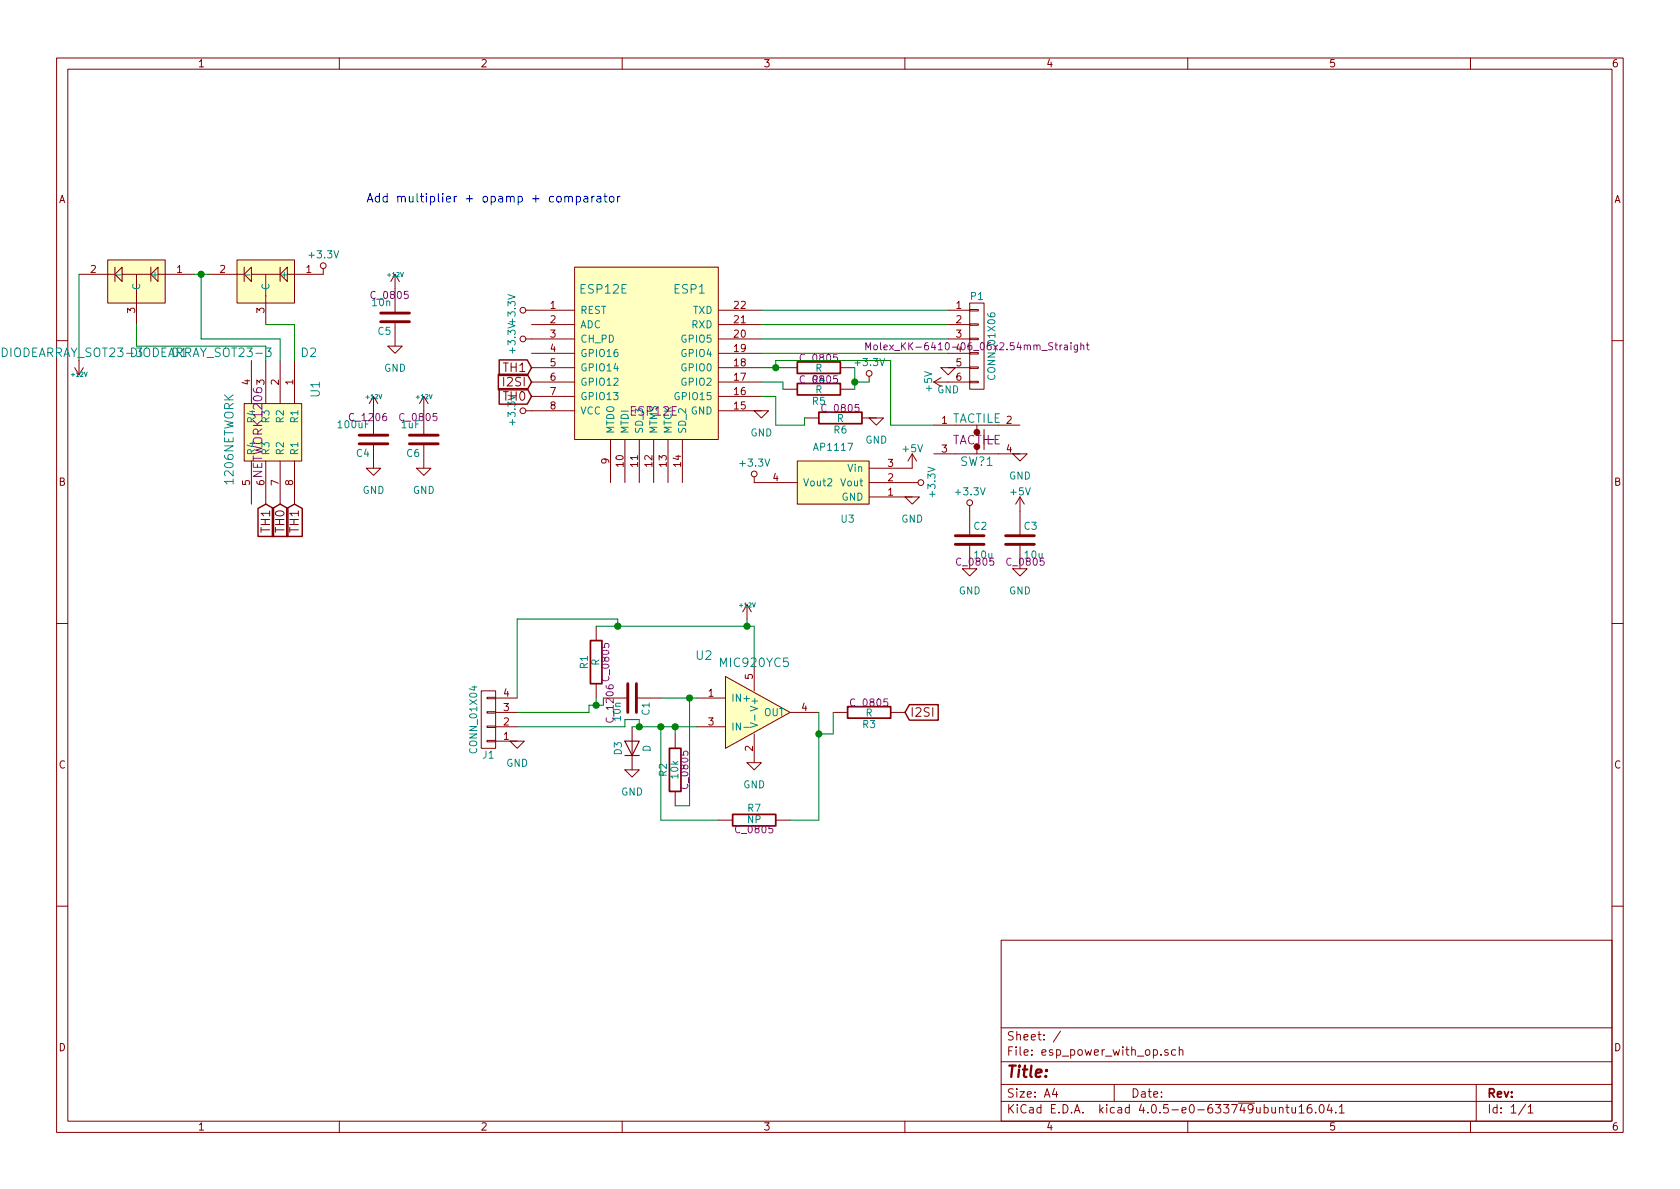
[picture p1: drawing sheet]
EESchema Schematic File Version 2
LIBS:esp_power_with_op-rescue
LIBS:power
LIBS:device
LIBS:transistors
LIBS:conn
LIBS:linear
LIBS:regul
LIBS:74xx
LIBS:cmos4000
LIBS:adc-dac
LIBS:memory
LIBS:xilinx
LIBS:microcontrollers
LIBS:dsp
LIBS:microchip
LIBS:analog_switches
LIBS:motorola
LIBS:texas
LIBS:intel
LIBS:audio
LIBS:interface
LIBS:digital-audio
LIBS:philips
LIBS:display
LIBS:cypress
LIBS:siliconi
LIBS:opto
LIBS:atmel
LIBS:contrib
LIBS:valves
LIBS:rs485-isl3170
LIBS:atmega48_88_168_328_tqfp32
LIBS:isol_adum1201brz
LIBS:LSM9DS1
LIBS:lm386
LIBS:mosfetx2vdfn8
LIBS:a4447sljtr
LIBS:microsd_1050270001
LIBS:lan8720a
LIBS:atx_power
LIBS:ap1117
LIBS:lis3mdl
LIBS:memi2c_m24m02-dr
LIBS:cap1128
LIBS:dmp2240udm
LIBS:um5k1ntr
LIBS:7805
LIBS:ltc2471cms
LIBS:crystal-4p
LIBS:npn-2222
LIBS:ds2438z
LIBS:esp8266ex
LIBS:l6470-powerso36
LIBS:opamp_mcp6001t
LIBS:mos_p_d2
LIBS:23lc1024
LIBS:avr_usb_3v3-cache
LIBS:pwrcnv_nxe1s0305mc-r7
LIBS:sp3010-04utg
LIBS:tlv320adc3101
LIBS:enc424j600
LIBS:tusb2077a
LIBS:tvs-2x
LIBS:xfrmr2x2
LIBS:mcp1803
LIBS:mos_n_w_diode
LIBS:jfet-n_sot-23
LIBS:mcp23008-soic
LIBS:max31855
LIBS:isl3177
LIBS:mcp23008-qfn
LIBS:adc-ltc2450
LIBS:opa832
LIBS:can_sn65hvd251qdrq1
LIBS:pusb2x4y
LIBS:mmpq2907a
LIBS:rn-cay16-f4
LIBS:ir2101
LIBS:ak5358b
LIBS:74hc390
LIBS:atmegaxu2
LIBS:ws_switch
LIBS:lsm9ds0
LIBS:nor-nc7sz02p5x
LIBS:5050RGB
LIBS:tcs3x7x
LIBS:attinyx5
LIBS:attinyx4
LIBS:74hc4067
LIBS:atmegax8pb
LIBS:lsm303d
LIBS:pnp-sot23
LIBS:diode-to-277-3
LIBS:pl140c
LIBS:mosfet-lfpak56
LIBS:tlv711
LIBS:resonator6smd
LIBS:bluetoothedpa
LIBS:ov2640_ribbon
LIBS:stm32f301
LIBS:2.4GHZ_2450FB15L0001
LIBS:7805to220
LIBS:mfrc522
LIBS:usb-prot-ip4220cz6
LIBS:tactile
LIBS:protect_ncp360snt1g
LIBS:ft600q
LIBS:l6470
LIBS:mpl3115a2
LIBS:4427
LIBS:BELFuse_Ethernet
LIBS:photomos
LIBS:ksz8081rn
LIBS:stm32f207
LIBS:stm32f303_32
LIBS:mosdriver_ncp5901bmntbg
LIBS:mag3110
LIBS:pfetsot223
LIBS:cyusb3012
LIBS:usb3-gsb443133hr
LIBS:tvs2-wurth-82400102
LIBS:atmel_kk
LIBS:mpu-9250
LIBS:usbmicrob-10118194-0001lf
LIBS:attiny441-qfn
LIBS:flipflop-sn74lvc1g175
LIBS:sp485cn
LIBS:stm32f303
LIBS:esp8266-wi07-6
LIBS:esp32
LIBS:mcp1824_ct
LIBS:pcb_bom
LIBS:halleffect-tcs20dlr
LIBS:ws2812b
LIBS:attiny441
LIBS:ms5611-01ba03
LIBS:25q40b
LIBS:bmp085
LIBS:neon14
LIBS:lvt-816s
LIBS:pfetwsmini6-f1-b
LIBS:esp12e
LIBS:network0606
LIBS:zener-sot23-3
LIBS:stm32f407_100
LIBS:mcp1804
LIBS:atmega1284rfr2
LIBS:ltv-846s
LIBS:bridge-MB2S-TP
LIBS:lsm303c
LIBS:mic550x-reg
LIBS:opto2-ltv-826s
LIBS:cp2104
LIBS:stbc08-battcharger
LIBS:tvs-bidirection
LIBS:6multi
LIBS:exb-a
LIBS:cd4021
LIBS:lsm9ds1
LIBS:ad9216
LIBS:1206network
LIBS:avr6pin
LIBS:bmp280
LIBS:opto-logic-tlp2361
LIBS:mma8653fc-accel
LIBS:lsm303dlhc
LIBS:hv9910c
LIBS:LNK3202
LIBS:choke
LIBS:dualopamp
LIBS:max3010x
LIBS:l6474
LIBS:esp_power_with_op-cache
EELAYER 25 0
EELAYER END
$Descr A4 11693 8268
encoding utf-8
Sheet 1 1
Title ""
Date ""
Rev ""
Comp ""
Comment1 ""
Comment2 ""
Comment3 ""
Comment4 ""
$EndDescr
$Comp
L ESP12E ESP1
U 1 1
P 4500 2600
F 0 "ESP1" H 4800 3200 60  0000 C CNN
F 1 "ESP12E" H 4200 3200 60  0000 C CNN
F 2 "ESP12E" H 4550 2350 60  0000 C CNN
F 3 "" H 4550 2350 60  0000 C CNN
	1    4500 2600
	1    0    0    -1  
$EndComp
$Comp
L AP1117-RESCUE-esp_power_with_op U3
U 1 1
P 5800 3350
F 0 "U3" H 5900 3100 50  0000 C CNN
F 1 "AP1117" H 5800 3600 50  0000 C CNN
F 2 "TO_SOT_Packages_SMD:SOT-223" H 5800 3000 50  0001 C CNN
F 3 "" H 5900 3100 50  0000 C CNN
	1    5800 3350
	1    0    0    -1  
$EndComp
$Comp
L GND-RESCUE-esp_power_with_op #PWR17
U 1 1
P 5300 2850
F 0 "#PWR17" H 5300 2600 50  0001 C CNN
F 1 "GND" H 5300 2700 50  0000 C CNN
F 2 "" H 5300 2850 50  0000 C CNN
F 3 "" H 5300 2850 50  0000 C CNN
	1    5300 2850
	1    0    0    -1  
$EndComp
$Comp
L GND-RESCUE-esp_power_with_op #PWR22
U 1 1
P 6350 3450
F 0 "#PWR22" H 6350 3200 50  0001 C CNN
F 1 "GND" H 6350 3300 50  0000 C CNN
F 2 "" H 6350 3450 50  0000 C CNN
F 3 "" H 6350 3450 50  0000 C CNN
	1    6350 3450
	1    0    0    -1  
$EndComp
$Comp
L +3.3V-RESCUE-esp_power_with_op #PWR21
U 1 1
P 6350 3350
F 0 "#PWR21" H 6350 3200 50  0001 C CNN
F 1 "+3.3V" H 6350 3490 50  0000 C CNN
F 2 "" H 6350 3350 50  0000 C CNN
F 3 "" H 6350 3350 50  0000 C CNN
	1    6350 3350
	0    1    1    0   
$EndComp
Wire Wire Line
	5300 2750 5400 2750
Wire Wire Line
	5400 2750 5400 2950
Wire Wire Line
	5400 2950 5600 2950
$Comp
L R-RESCUE-esp_power_with_op R6
U 1 1
P 5850 2900
F 0 "R6" V 5930 2900 50  0000 C CNN
F 1 "R" V 5850 2900 50  0000 C CNN
F 2 "C_0805" V 5780 2900 50  0000 C CNN
F 3 "" H 5850 2900 50  0000 C CNN
	1    5850 2900
	0    1    1    0   
$EndComp
Wire Wire Line
	6600 2150 5300 2150
Wire Wire Line
	5300 2250 6600 2250
Wire Wire Line
	6600 2350 5300 2350
Wire Wire Line
	5300 2450 6600 2450
$Comp
L TACTILE SW?1
U 1 1
P 6800 3050
F 0 "SW?1" H 6800 2900 60  0000 C CNN
F 1 "TACTILE" H 6800 3200 60  0000 C CNN
F 2 "TACTILE" H 6800 3050 60  0000 C CNN
F 3 "" H 6800 3050 60  0000 C CNN
	1    6800 3050
	1    0    0    -1  
$EndComp
$Comp
L R-RESCUE-esp_power_with_op R4
U 1 1
P 5700 2550
F 0 "R4" V 5780 2550 50  0000 C CNN
F 1 "R" V 5700 2550 50  0000 C CNN
F 2 "C_0805" V 5630 2550 50  0000 C CNN
F 3 "" H 5700 2550 50  0000 C CNN
	1    5700 2550
	0    1    1    0   
$EndComp
$Comp
L R-RESCUE-esp_power_with_op R5
U 1 1
P 5700 2700
F 0 "R5" V 5780 2700 50  0000 C CNN
F 1 "R" V 5700 2700 50  0000 C CNN
F 2 "C_0805" V 5630 2700 50  0000 C CNN
F 3 "" H 5700 2700 50  0000 C CNN
	1    5700 2700
	0    1    1    0   
$EndComp
Wire Wire Line
	5450 2700 5450 2650
Wire Wire Line
	5450 2650 5300 2650
Wire Wire Line
	5300 2550 5450 2550
Wire Wire Line
	5950 2550 5950 2700
$Comp
L +3.3V-RESCUE-esp_power_with_op #PWR18
U 1 1
P 6050 2650
F 0 "#PWR18" H 6050 2500 50  0001 C CNN
F 1 "+3.3V" H 6050 2790 50  0000 C CNN
F 2 "" H 6050 2650 50  0000 C CNN
F 3 "" H 6050 2650 50  0000 C CNN
	1    6050 2650
	1    0    0    -1  
$EndComp
Wire Wire Line
	6050 2650 5950 2650
Connection ~ 5950 2650
$Comp
L GND-RESCUE-esp_power_with_op #PWR19
U 1 1
P 6100 2900
F 0 "#PWR19" H 6100 2650 50  0001 C CNN
F 1 "GND" H 6100 2750 50  0000 C CNN
F 2 "" H 6100 2900 50  0000 C CNN
F 3 "" H 6100 2900 50  0000 C CNN
	1    6100 2900
	1    0    0    -1  
$EndComp
Wire Wire Line
	5400 2550 5400 2500
Wire Wire Line
	5400 2500 6200 2500
Wire Wire Line
	6200 2950 6500 2950
Connection ~ 5400 2550
$Comp
L GND-RESCUE-esp_power_with_op #PWR27
U 1 1
P 7100 3150
F 0 "#PWR27" H 7100 2900 50  0001 C CNN
F 1 "GND" H 7100 3000 50  0000 C CNN
F 2 "" H 7100 3150 50  0000 C CNN
F 3 "" H 7100 3150 50  0000 C CNN
	1    7100 3150
	1    0    0    -1  
$EndComp
$Comp
L CONN_01X06 P1
U 1 1
P 6800 2400
F 0 "P1" H 6800 2750 50  0000 C CNN
F 1 "CONN_01X06" V 6900 2400 50  0000 C CNN
F 2 "Molex_KK-6410-06_06x2.54mm_Straight" H 6800 2400 50  0000 C CNN
F 3 "" H 6800 2400 50  0000 C CNN
	1    6800 2400
	1    0    0    -1  
$EndComp
$Comp
L C-RESCUE-esp_power_with_op C2
U 1 1
P 6750 3750
F 0 "C2" H 6775 3850 50  0000 L CNN
F 1 "10u" H 6775 3650 50  0000 L CNN
F 2 "C_0805" H 6788 3600 50  0000 C CNN
F 3 "" H 6750 3750 50  0000 C CNN
	1    6750 3750
	1    0    0    -1  
$EndComp
$Comp
L C-RESCUE-esp_power_with_op C3
U 1 1
P 7100 3750
F 0 "C3" H 7125 3850 50  0000 L CNN
F 1 "10u" H 7125 3650 50  0000 L CNN
F 2 "C_0805" H 7138 3600 50  0000 C CNN
F 3 "" H 7100 3750 50  0000 C CNN
	1    7100 3750
	1    0    0    -1  
$EndComp
$Comp
L GND-RESCUE-esp_power_with_op #PWR26
U 1 1
P 6750 3950
F 0 "#PWR26" H 6750 3700 50  0001 C CNN
F 1 "GND" H 6750 3800 50  0000 C CNN
F 2 "" H 6750 3950 50  0000 C CNN
F 3 "" H 6750 3950 50  0000 C CNN
	1    6750 3950
	1    0    0    -1  
$EndComp
$Comp
L GND-RESCUE-esp_power_with_op #PWR29
U 1 1
P 7100 3950
F 0 "#PWR29" H 7100 3700 50  0001 C CNN
F 1 "GND" H 7100 3800 50  0000 C CNN
F 2 "" H 7100 3950 50  0000 C CNN
F 3 "" H 7100 3950 50  0000 C CNN
	1    7100 3950
	1    0    0    -1  
$EndComp
$Comp
L +3.3V-RESCUE-esp_power_with_op #PWR25
U 1 1
P 6750 3550
F 0 "#PWR25" H 6750 3400 50  0001 C CNN
F 1 "+3.3V" H 6750 3690 50  0000 C CNN
F 2 "" H 6750 3550 50  0000 C CNN
F 3 "" H 6750 3550 50  0000 C CNN
	1    6750 3550
	1    0    0    -1  
$EndComp
$Comp
L +5V #PWR28
U 1 1
P 7100 3550
F 0 "#PWR28" H 7100 3400 50  0001 C CNN
F 1 "+5V" H 7100 3690 50  0000 C CNN
F 2 "" H 7100 3550 50  0000 C CNN
F 3 "" H 7100 3550 50  0000 C CNN
	1    7100 3550
	1    0    0    -1  
$EndComp
$Comp
L +3.3V-RESCUE-esp_power_with_op #PWR15
U 1 1
P 3700 2850
F 0 "#PWR15" H 3700 2700 50  0001 C CNN
F 1 "+3.3V" H 3700 2990 50  0000 C CNN
F 2 "" H 3700 2850 50  0000 C CNN
F 3 "" H 3700 2850 50  0000 C CNN
	1    3700 2850
	0    -1   -1   0   
$EndComp
$Comp
L +3.3V-RESCUE-esp_power_with_op #PWR14
U 1 1
P 3700 2350
F 0 "#PWR14" H 3700 2200 50  0001 C CNN
F 1 "+3.3V" H 3700 2490 50  0000 C CNN
F 2 "" H 3700 2350 50  0000 C CNN
F 3 "" H 3700 2350 50  0000 C CNN
	1    3700 2350
	0    -1   -1   0   
$EndComp
$Comp
L +3.3V-RESCUE-esp_power_with_op #PWR13
U 1 1
P 3700 2150
F 0 "#PWR13" H 3700 2000 50  0001 C CNN
F 1 "+3.3V" H 3700 2290 50  0000 C CNN
F 2 "" H 3700 2150 50  0000 C CNN
F 3 "" H 3700 2150 50  0000 C CNN
	1    3700 2150
	0    -1   -1   0   
$EndComp
Text Notes 2550 1400 0    60   ~ 0
Add multiplier + opamp + comparator
Text GLabel 3700 2650 0    60   Input ~ 0
I2SI
$Comp
L DIODEARRAY_SOT23-3 D2
U 1 1
P 1850 1900
F 0 "D2" H 1550 2450 60  0000 C CNN
F 1 "DIODEARRAY_SOT23-3" H 2300 2450 60  0000 C CNN
F 2 "SOT-23" H 1850 1900 60  0001 C CNN
F 3 "" H 1850 1900 60  0001 C CNN
	1    1850 1900
	-1   0    0    1   
$EndComp
$Comp
L +3.3V-RESCUE-esp_power_with_op #PWR4
U 1 1
P 2250 1900
F 0 "#PWR4" H 2250 1750 50  0001 C CNN
F 1 "+3.3V" H 2250 2040 50  0000 C CNN
F 2 "" H 2250 1900 50  0000 C CNN
F 3 "" H 2250 1900 50  0000 C CNN
	1    2250 1900
	1    0    0    -1  
$EndComp
$Comp
L 1206NETWORK U1
U 1 1
P 1800 3000
F 0 "U1" H 1500 3400 60  0000 C CNN
F 1 "1206NETWORK" H 1850 2800 60  0000 C CNN
F 2 "NETWORK1206" H 1800 3000 60  0000 C CNN
F 3 "" H 1800 3000 60  0000 C CNN
	1    1800 3000
	0    1    1    0   
$EndComp
Text GLabel 3700 2550 0    60   Input ~ 0
TH1
Text GLabel 3700 2750 0    60   Input ~ 0
TH0
$Comp
L DIODEARRAY_SOT23-3 D1
U 1 1
P 950 1900
F 0 "D1" H 650 2450 60  0000 C CNN
F 1 "DIODEARRAY_SOT23-3" H 1400 2450 60  0000 C CNN
F 2 "SOT-23" H 950 1900 60  0001 C CNN
F 3 "" H 950 1900 60  0001 C CNN
	1    950  1900
	-1   0    0    1   
$EndComp
Wire Wire Line
	1350 1900 1450 1900
Wire Wire Line
	1400 1900 1400 2350
Connection ~ 1400 1900
Text GLabel 2050 3500 3    60   Input ~ 0
TH1
Text GLabel 1850 3500 3    60   Input ~ 0
TH1
Text GLabel 1950 3500 3    60   Input ~ 0
TH0
Wire Wire Line
	550  1900 550  2500
$Comp
L +12V #PWR1
U 1 1
P 550 2500
F 0 "#PWR1" H 550 2450 20  0001 C CNN
F 1 "+12V" H 550 2600 30  0000 C CNN
F 2 "" H 550 2500 60  0000 C CNN
F 3 "" H 550 2500 60  0000 C CNN
	1    550  2500
	-1   0    0    1   
$EndComp
Wire Wire Line
	950  2250 950  2400
Wire Wire Line
	950  2400 1850 2400
Wire Wire Line
	1850 2400 1850 2500
Wire Wire Line
	1400 2350 1950 2350
Wire Wire Line
	1950 2350 1950 2500
Wire Wire Line
	1850 2250 2050 2250
Wire Wire Line
	2050 2250 2050 2500
Text GLabel 6300 4950 2    60   Input ~ 0
I2SI
$Comp
L R-RESCUE-esp_power_with_op R3
U 1 1
P 6050 4950
F 0 "R3" V 6130 4950 50  0000 C CNN
F 1 "R" V 6050 4950 50  0000 C CNN
F 2 "C_0805" V 5980 4950 50  0000 C CNN
F 3 "" H 6050 4950 50  0000 C CNN
	1    6050 4950
	0    1    1    0   
$EndComp
$Comp
L MIC920YC5 U2
U 1 1
P 5250 4950
F 0 "U2" H 4900 5350 60  0000 C CNN
F 1 "MIC920YC5" H 5250 5300 60  0000 C CNN
F 2 "SOT-353_SC-70-5" H 5250 4900 60  0001 C CNN
F 3 "" H 5250 4900 60  0001 C CNN
	1    5250 4950
	1    0    0    -1  
$EndComp
$Comp
L R-RESCUE-esp_power_with_op R1
U 1 1
P 4150 4600
F 0 "R1" V 4230 4600 50  0000 C CNN
F 1 "R" V 4150 4600 50  0000 C CNN
F 2 "C_0805" V 4080 4600 50  0000 C CNN
F 3 "" H 4150 4600 50  0000 C CNN
	1    4150 4600
	-1   0    0    1   
$EndComp
Wire Wire Line
	4150 4350 5250 4350
Wire Wire Line
	5250 4350 5250 4600
Wire Wire Line
	4400 5050 4850 5050
$Comp
L GND-RESCUE-esp_power_with_op #PWR12
U 1 1
P 5250 5300
F 0 "#PWR12" H 5250 5050 50  0001 C CNN
F 1 "GND" H 5250 5150 50  0000 C CNN
F 2 "" H 5250 5300 50  0000 C CNN
F 3 "" H 5250 5300 50  0000 C CNN
	1    5250 5300
	1    0    0    -1  
$EndComp
$Comp
L +12V #PWR11
U 1 1
P 5200 4300
F 0 "#PWR11" H 5200 4250 20  0001 C CNN
F 1 "+12V" H 5200 4400 30  0000 C CNN
F 2 "" H 5200 4300 60  0000 C CNN
F 3 "" H 5200 4300 60  0000 C CNN
	1    5200 4300
	1    0    0    -1  
$EndComp
Wire Wire Line
	5200 4300 5200 4350
Connection ~ 5200 4350
$Comp
L D D3
U 1 1
P 4400 5200
F 0 "D3" H 4400 5300 50  0000 C CNN
F 1 "D" H 4400 5100 50  0000 C CNN
F 2 "C_1206" H 4400 5200 50  0001 C CNN
F 3 "" H 4400 5200 50  0001 C CNN
	1    4400 5200
	0    -1   -1   0   
$EndComp
$Comp
L GND-RESCUE-esp_power_with_op #PWR3
U 1 1
P 4400 5350
F 0 "#PWR3" H 4400 5100 50  0001 C CNN
F 1 "GND" H 4400 5200 50  0000 C CNN
F 2 "" H 4400 5350 50  0000 C CNN
F 3 "" H 4400 5350 50  0000 C CNN
	1    4400 5350
	1    0    0    -1  
$EndComp
Wire Wire Line
	3600 5050 4350 5050
Wire Wire Line
	4350 5050 4350 5000
Wire Wire Line
	4350 5000 4450 5000
Wire Wire Line
	4450 5000 4450 5050
Connection ~ 4450 5050
Wire Wire Line
	4100 4900 4100 4950
$Comp
L C-RESCUE-esp_power_with_op C1
U 1 1
P 4400 4850
F 0 "C1" H 4425 4950 50  0000 L CNN
F 1 "10n" H 4425 4750 50  0000 L CNN
F 2 "C_1206" H 4438 4700 50  0000 C CNN
F 3 "" H 4400 4850 50  0000 C CNN
	1    4400 4850
	0    1    1    0   
$EndComp
$Comp
L R-RESCUE-esp_power_with_op R2
U 1 1
P 4700 5350
F 0 "R2" V 4780 5350 50  0000 C CNN
F 1 "10k" V 4700 5350 50  0000 C CNN
F 2 "C_0805" V 4630 5350 50  0000 C CNN
F 3 "" H 4700 5350 50  0000 C CNN
	1    4700 5350
	-1   0    0    1   
$EndComp
Wire Wire Line
	4700 5050 4700 5100
Connection ~ 4700 5050
Wire Wire Line
	4700 5600 4800 5600
Wire Wire Line
	4800 5600 4800 4850
Wire Wire Line
	4600 4850 4850 4850
Connection ~ 4800 4850
Wire Wire Line
	4200 4900 4200 4850
Wire Wire Line
	4100 4900 4200 4900
Wire Wire Line
	4150 4850 4150 4900
Connection ~ 4150 4900
Wire Wire Line
	5600 2950 5600 2900
Wire Wire Line
	6200 2500 6200 2950
$Comp
L +3.3V-RESCUE-esp_power_with_op #PWR16
U 1 1
P 5250 3350
F 0 "#PWR16" H 5250 3200 50  0001 C CNN
F 1 "+3.3V" H 5250 3490 50  0000 C CNN
F 2 "" H 5250 3350 50  0000 C CNN
F 3 "" H 5250 3350 50  0000 C CNN
	1    5250 3350
	1    0    0    -1  
$EndComp
$Comp
L +5V #PWR20
U 1 1
P 6350 3250
F 0 "#PWR20" H 6350 3100 50  0001 C CNN
F 1 "+5V" H 6350 3390 50  0000 C CNN
F 2 "" H 6350 3250 50  0000 C CNN
F 3 "" H 6350 3250 50  0000 C CNN
	1    6350 3250
	1    0    0    -1  
$EndComp
$Comp
L GND-RESCUE-esp_power_with_op #PWR23
U 1 1
P 6600 2550
F 0 "#PWR23" H 6600 2300 50  0001 C CNN
F 1 "GND" H 6600 2400 50  0000 C CNN
F 2 "" H 6600 2550 50  0000 C CNN
F 3 "" H 6600 2550 50  0000 C CNN
	1    6600 2550
	1    0    0    -1  
$EndComp
$Comp
L +5V #PWR24
U 1 1
P 6600 2650
F 0 "#PWR24" H 6600 2500 50  0001 C CNN
F 1 "+5V" H 6600 2790 50  0000 C CNN
F 2 "" H 6600 2650 50  0000 C CNN
F 3 "" H 6600 2650 50  0000 C CNN
	1    6600 2650
	0    -1   -1   0   
$EndComp
$Comp
L CONN_01X04 J1
U 1 1
P 3400 5000
F 0 "J1" H 3400 5250 50  0000 C CNN
F 1 "CONN_01X04" V 3500 5000 50  0000 C CNN
F 2 "Molex_KK-6410-04_04x2.54mm_Straight" H 3400 5000 50  0001 C CNN
F 3 "" H 3400 5000 50  0001 C CNN
	1    3400 5000
	-1   0    0    1   
$EndComp
$Comp
L GND-RESCUE-esp_power_with_op #PWR2
U 1 1
P 3600 5150
F 0 "#PWR2" H 3600 4900 50  0001 C CNN
F 1 "GND" H 3600 5000 50  0000 C CNN
F 2 "" H 3600 5150 50  0000 C CNN
F 3 "" H 3600 5150 50  0000 C CNN
	1    3600 5150
	1    0    0    -1  
$EndComp
Wire Wire Line
	4100 4950 3600 4950
Wire Wire Line
	3600 4850 3600 4300
Wire Wire Line
	3600 4300 4300 4300
Wire Wire Line
	4300 4300 4300 4350
Connection ~ 4300 4350
$Comp
L R-RESCUE-esp_power_with_op R7
U 1 1
P 5250 5700
F 0 "R7" V 5330 5700 50  0000 C CNN
F 1 "NP" V 5250 5700 50  0000 C CNN
F 2 "C_0805" V 5180 5700 50  0000 C CNN
F 3 "" H 5250 5700 50  0000 C CNN
	1    5250 5700
	0    -1   -1   0   
$EndComp
Wire Wire Line
	4600 5050 4600 5700
Wire Wire Line
	4600 5700 5000 5700
Connection ~ 4600 5050
Wire Wire Line
	5500 5700 5700 5700
Wire Wire Line
	5700 5700 5700 4950
Wire Wire Line
	5700 5100 5800 5100
Wire Wire Line
	5800 5100 5800 4950
Connection ~ 5700 5100
$Comp
L +12V #PWR9
U 1 1
P 2950 2850
F 0 "#PWR9" H 2950 2800 20  0001 C CNN
F 1 "+12V" H 2950 2950 30  0000 C CNN
F 2 "" H 2950 2850 60  0000 C CNN
F 3 "" H 2950 2850 60  0000 C CNN
	1    2950 2850
	1    0    0    -1  
$EndComp
$Comp
L GND-RESCUE-esp_power_with_op #PWR10
U 1 1
P 2950 3250
F 0 "#PWR10" H 2950 3000 50  0001 C CNN
F 1 "GND" H 2950 3100 50  0000 C CNN
F 2 "" H 2950 3250 50  0000 C CNN
F 3 "" H 2950 3250 50  0000 C CNN
	1    2950 3250
	1    0    0    -1  
$EndComp
$Comp
L C-RESCUE-esp_power_with_op C6
U 1 1
P 2950 3050
F 0 "C6" H 2975 3150 50  0000 L CNN
F 1 "1uF" H 2975 2950 50  0000 L CNN
F 2 "C_0805" H 2988 2900 50  0000 C CNN
F 3 "" H 2950 3050 50  0000 C CNN
	1    2950 3050
	-1   0    0    1   
$EndComp
$Comp
L +12V #PWR5
U 1 1
P 2600 2850
F 0 "#PWR5" H 2600 2800 20  0001 C CNN
F 1 "+12V" H 2600 2950 30  0000 C CNN
F 2 "" H 2600 2850 60  0000 C CNN
F 3 "" H 2600 2850 60  0000 C CNN
	1    2600 2850
	1    0    0    -1  
$EndComp
$Comp
L GND-RESCUE-esp_power_with_op #PWR6
U 1 1
P 2600 3250
F 0 "#PWR6" H 2600 3000 50  0001 C CNN
F 1 "GND" H 2600 3100 50  0000 C CNN
F 2 "" H 2600 3250 50  0000 C CNN
F 3 "" H 2600 3250 50  0000 C CNN
	1    2600 3250
	1    0    0    -1  
$EndComp
$Comp
L C-RESCUE-esp_power_with_op C4
U 1 1
P 2600 3050
F 0 "C4" H 2625 3150 50  0000 L CNN
F 1 "100uF" H 2625 2950 50  0000 L CNN
F 2 "C_1206" H 2638 2900 50  0000 C CNN
F 3 "" H 2600 3050 50  0000 C CNN
	1    2600 3050
	-1   0    0    1   
$EndComp
$Comp
L +12V #PWR7
U 1 1
P 2750 2000
F 0 "#PWR7" H 2750 1950 20  0001 C CNN
F 1 "+12V" H 2750 2100 30  0000 C CNN
F 2 "" H 2750 2000 60  0000 C CNN
F 3 "" H 2750 2000 60  0000 C CNN
	1    2750 2000
	1    0    0    -1  
$EndComp
$Comp
L GND-RESCUE-esp_power_with_op #PWR8
U 1 1
P 2750 2400
F 0 "#PWR8" H 2750 2150 50  0001 C CNN
F 1 "GND" H 2750 2250 50  0000 C CNN
F 2 "" H 2750 2400 50  0000 C CNN
F 3 "" H 2750 2400 50  0000 C CNN
	1    2750 2400
	1    0    0    -1  
$EndComp
$Comp
L C-RESCUE-esp_power_with_op C5
U 1 1
P 2750 2200
F 0 "C5" H 2775 2300 50  0000 L CNN
F 1 "10n" H 2775 2100 50  0000 L CNN
F 2 "C_0805" H 2788 2050 50  0000 C CNN
F 3 "" H 2750 2200 50  0000 C CNN
	1    2750 2200
	-1   0    0    1   
$EndComp
$EndSCHEMATC
